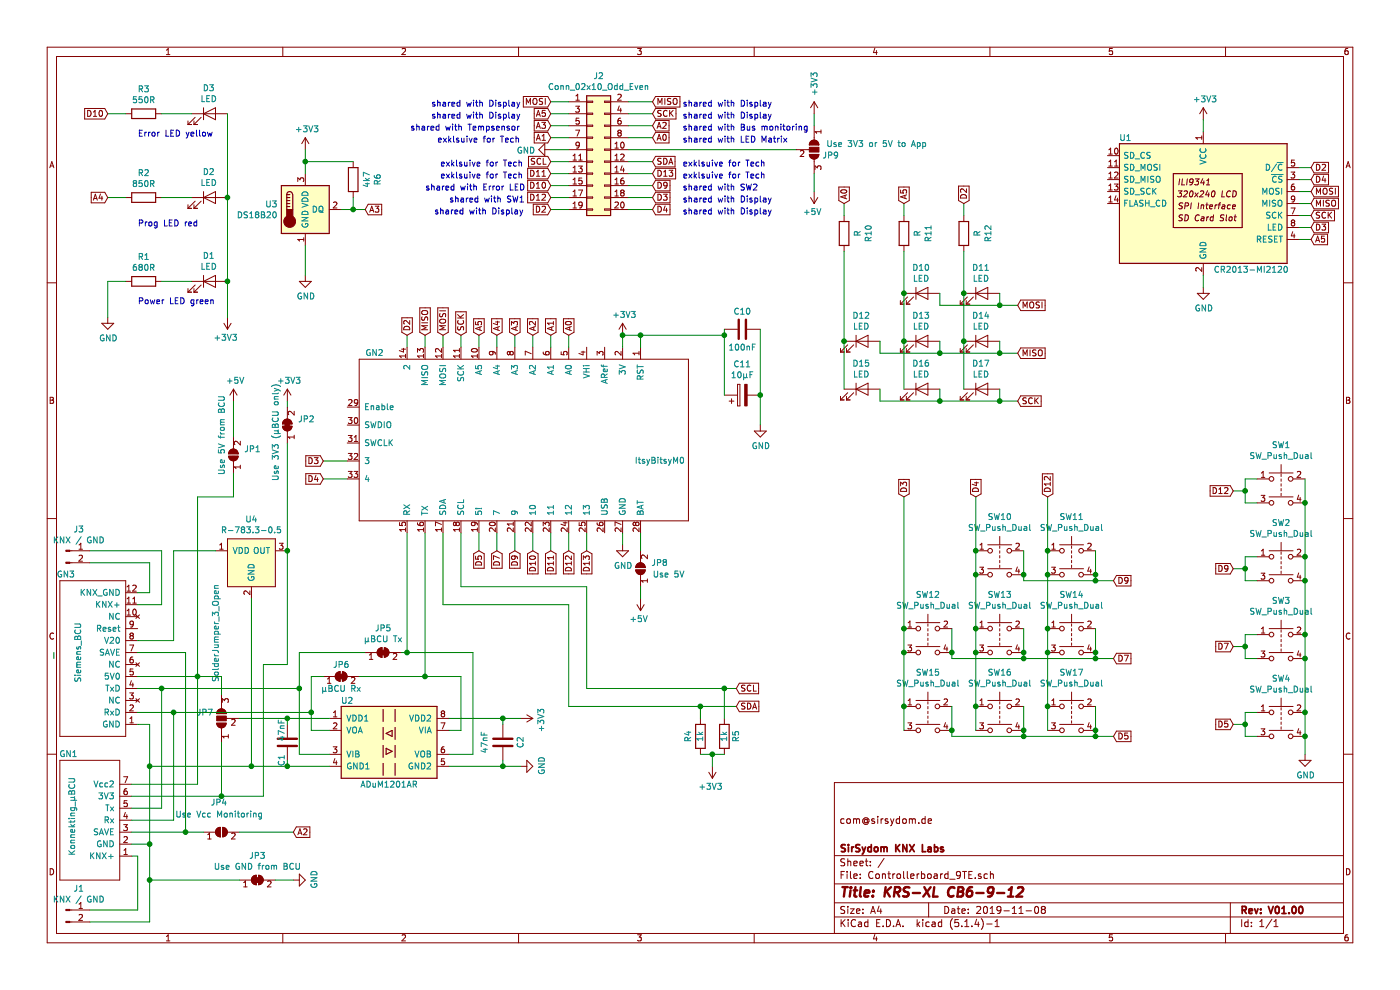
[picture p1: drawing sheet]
EESchema Schematic File Version 4
LIBS:Controllerboard_9TE-cache
EELAYER 30 0
EELAYER END
$Descr A4 11693 8268
encoding utf-8
Sheet 1 1
Title "KRS-XL CB6-9-12"
Date "2019-11-08"
Rev "V01.00"
Comp "SirSydom KNX Labs"
Comment1 ""
Comment2 "com@sirsydom.de"
Comment3 ""
Comment4 ""
$EndDescr
$Comp
L sirsydom:ItsyBitsyM0 GN2
U 1 1
P 4400 3700
F 0 "GN2" H 5750 2950 50  0000 R CNN
F 1 "ItsyBitsyM0" H 3500 3850 50  0000 R CNN
F 2 "sirsydom:ItsyBitsyM0" H 4300 3250 50  0001 C CNN
F 3 "" H 4300 3250 50  0001 C CNN
	1    4400 3700
	-1   0    0    1   
$EndComp
$Comp
L Connector:Conn_01x02_Male J1
U 1 1
P 550 7600
F 0 "J1" H 658 7781 50  0000 C CNN
F 1 "KNX / GND" H 658 7690 50  0000 C CNN
F 2 "Connector_PinHeader_2.54mm:PinHeader_1x02_P2.54mm_Vertical" H 550 7600 50  0001 C CNN
F 3 "~" H 550 7600 50  0001 C CNN
	1    550  7600
	1    0    0    -1  
$EndComp
$Comp
L power:+3V3 #PWR02
U 1 1
P 2400 3350
F 0 "#PWR02" H 2400 3200 50  0001 C CNN
F 1 "+3V3" H 2415 3523 50  0000 C CNN
F 2 "" H 2400 3350 50  0001 C CNN
F 3 "" H 2400 3350 50  0001 C CNN
	1    2400 3350
	1    0    0    -1  
$EndComp
$Comp
L power:+3V3 #PWR08
U 1 1
P 5200 2800
F 0 "#PWR08" H 5200 2650 50  0001 C CNN
F 1 "+3V3" H 5215 2973 50  0000 C CNN
F 2 "" H 5200 2800 50  0001 C CNN
F 3 "" H 5200 2800 50  0001 C CNN
	1    5200 2800
	1    0    0    -1  
$EndComp
$Comp
L power:GND #PWR09
U 1 1
P 5200 4550
F 0 "#PWR09" H 5200 4300 50  0001 C CNN
F 1 "GND" H 5205 4377 50  0000 C CNN
F 2 "" H 5200 4550 50  0001 C CNN
F 3 "" H 5200 4550 50  0001 C CNN
	1    5200 4550
	1    0    0    -1  
$EndComp
$Comp
L power:+5V #PWR01
U 1 1
P 1950 3350
F 0 "#PWR01" H 1950 3200 50  0001 C CNN
F 1 "+5V" H 1965 3523 50  0000 C CNN
F 2 "" H 1950 3350 50  0001 C CNN
F 3 "" H 1950 3350 50  0001 C CNN
	1    1950 3350
	1    0    0    -1  
$EndComp
$Comp
L power:+5V #PWR010
U 1 1
P 5350 5000
F 0 "#PWR010" H 5350 4850 50  0001 C CNN
F 1 "+5V" H 5365 5173 50  0000 C CNN
F 2 "" H 5350 5000 50  0001 C CNN
F 3 "" H 5350 5000 50  0001 C CNN
	1    5350 5000
	-1   0    0    1   
$EndComp
$Comp
L Isolator:ADuM1201AR U2
U 1 1
P 3250 6200
F 0 "U2" H 2900 6550 50  0000 C CNN
F 1 "ADuM1201AR" H 3250 5850 50  0000 C CNN
F 2 "Package_SO:SOIC-8_3.9x4.9mm_P1.27mm" H 3250 5800 50  0001 C CIN
F 3 "https://www.analog.com/media/en/technical-documentation/data-sheets/ADuM1200_1201.pdf" H 3250 6100 50  0001 C CNN
	1    3250 6200
	1    0    0    -1  
$EndComp
$Comp
L power:+3V3 #PWR06
U 1 1
P 4350 6000
F 0 "#PWR06" H 4350 5850 50  0001 C CNN
F 1 "+3V3" H 4365 6173 50  0000 C CNN
F 2 "" H 4350 6000 50  0001 C CNN
F 3 "" H 4350 6000 50  0001 C CNN
	1    4350 6000
	0    1    1    0   
$EndComp
$Comp
L Jumper:SolderJumper_2_Bridged JP5
U 1 1
P 3200 5450
F 0 "JP5" H 3200 5655 50  0000 C CNN
F 1 "µBCU Tx" H 3200 5564 50  0000 C CNN
F 2 "sirsydom:3mm_solderjumper" H 3200 5450 50  0001 C CNN
F 3 "~" H 3200 5450 50  0001 C CNN
	1    3200 5450
	1    0    0    -1  
$EndComp
$Comp
L Jumper:SolderJumper_2_Bridged JP6
U 1 1
P 2850 5650
F 0 "JP6" H 2850 5750 50  0000 C CNN
F 1 "µBCU Rx" H 2850 5550 50  0000 C CNN
F 2 "sirsydom:3mm_solderjumper" H 2850 5650 50  0001 C CNN
F 3 "~" H 2850 5650 50  0001 C CNN
	1    2850 5650
	1    0    0    -1  
$EndComp
$Comp
L Jumper:SolderJumper_2_Bridged JP3
U 1 1
P 2150 7350
F 0 "JP3" H 2150 7555 50  0000 C CNN
F 1 "Use GND from BCU" H 2150 7464 50  0000 C CNN
F 2 "sirsydom:3mm_solderjumper" H 2150 7350 50  0001 C CNN
F 3 "~" H 2150 7350 50  0001 C CNN
	1    2150 7350
	1    0    0    -1  
$EndComp
$Comp
L power:GND #PWR05
U 1 1
P 2450 7350
F 0 "#PWR05" H 2450 7100 50  0001 C CNN
F 1 "GND" H 2455 7177 50  0000 C CNN
F 2 "" H 2450 7350 50  0001 C CNN
F 3 "" H 2450 7350 50  0001 C CNN
	1    2450 7350
	0    -1   -1   0   
$EndComp
Wire Wire Line
	2300 7350 2450 7350
$Comp
L Jumper:SolderJumper_2_Bridged JP2
U 1 1
P 2400 3550
F 0 "JP2" V 2446 3462 50  0000 R CNN
F 1 "Use 3V3 (µBCU only)" H 2750 3650 50  0000 R CNN
F 2 "sirsydom:3mm_solderjumper" H 2400 3550 50  0001 C CNN
F 3 "~" H 2400 3550 50  0001 C CNN
	1    2400 3550
	0    -1   -1   0   
$EndComp
$Comp
L Jumper:SolderJumper_2_Open JP1
U 1 1
P 1950 3800
F 0 "JP1" V 1996 3712 50  0000 R CNN
F 1 "Use 5V from BCU" H 2450 3900 50  0000 R CNN
F 2 "sirsydom:3mm_solderjumper" H 1950 3800 50  0001 C CNN
F 3 "~" H 1950 3800 50  0001 C CNN
	1    1950 3800
	0    -1   -1   0   
$EndComp
$Comp
L Driver_Display:CR2013-MI2120 U1
U 1 1
P 10050 1700
F 0 "U1" H 9400 2250 50  0000 C CNN
F 1 "CR2013-MI2120" H 10450 1150 50  0000 C CNN
F 2 "sirsydom:CR2013-MI2120_wo_holes" H 10050 1000 50  0001 C CNN
F 3 "http://pan.baidu.com/s/11Y990" H 9400 2200 50  0001 C CNN
	1    10050 1700
	1    0    0    -1  
$EndComp
$Comp
L power:GND #PWR04
U 1 1
P 10050 2400
F 0 "#PWR04" H 10050 2150 50  0001 C CNN
F 1 "GND" H 10055 2227 50  0000 C CNN
F 2 "" H 10050 2400 50  0001 C CNN
F 3 "" H 10050 2400 50  0001 C CNN
	1    10050 2400
	1    0    0    -1  
$EndComp
Wire Wire Line
	10050 1000 10050 1100
Wire Wire Line
	10050 2300 10050 2400
$Comp
L Switch:SW_Push_Dual SW1
U 1 1
P 10700 4000
F 0 "SW1" H 10700 4285 50  0000 C CNN
F 1 "SW_Push_Dual" H 10700 4194 50  0000 C CNN
F 2 "digikey-footprints:Switch_Tactile_SMD_6x6mm" H 10700 4200 50  0001 C CNN
F 3 "~" H 10700 4200 50  0001 C CNN
	1    10700 4000
	1    0    0    -1  
$EndComp
Text GLabel 6150 5750 2    50   Input ~ 0
SCL
Text GLabel 4750 2800 1    50   Input ~ 0
A0
Text GLabel 4600 2800 1    50   Input ~ 0
A1
Wire Wire Line
	4750 2800 4750 2900
Wire Wire Line
	4600 2800 4600 2900
Wire Wire Line
	5200 2800 5200 2900
Wire Wire Line
	5200 4450 5200 4550
Text GLabel 3550 2800 1    50   Input ~ 0
MISO
Text GLabel 3700 2800 1    50   Input ~ 0
MOSI
Text GLabel 3850 2800 1    50   Input ~ 0
SCK
Wire Wire Line
	3550 2800 3550 2900
Wire Wire Line
	3700 2800 3700 2900
Wire Wire Line
	3850 2800 3850 2900
Text GLabel 10950 1700 2    50   Input ~ 0
MISO
Text GLabel 10950 1600 2    50   Input ~ 0
MOSI
Text GLabel 10950 1800 2    50   Input ~ 0
SCK
Wire Wire Line
	10850 1600 10950 1600
Wire Wire Line
	10850 1700 10950 1700
Wire Wire Line
	10850 1800 10950 1800
$Comp
L sirsydom:Konnekting_µBCU GN1
U 1 1
P 750 6850
F 0 "GN1" H 650 6300 50  0000 R CNN
F 1 "Konnekting_µBCU" V 600 7150 50  0000 R CNN
F 2 "sirsydom:Konnekting_BCU" H 650 6400 50  0001 C CNN
F 3 "" H 650 6400 50  0001 C CNN
	1    750  6850
	1    0    0    1   
$EndComp
$Comp
L Device:LED D3
U 1 1
P 1750 950
F 0 "D3" H 1743 1166 50  0000 C CNN
F 1 "LED" H 1743 1075 50  0000 C CNN
F 2 "LED_THT:LED_D3.0mm_Clear" H 1750 950 50  0001 C CNN
F 3 "~" H 1750 950 50  0001 C CNN
	1    1750 950 
	1    0    0    -1  
$EndComp
Wire Wire Line
	10900 4000 10900 4200
$Comp
L power:GND #PWR0101
U 1 1
P 10900 6300
F 0 "#PWR0101" H 10900 6050 50  0001 C CNN
F 1 "GND" H 10905 6127 50  0000 C CNN
F 2 "" H 10900 6300 50  0001 C CNN
F 3 "" H 10900 6300 50  0001 C CNN
	1    10900 6300
	1    0    0    -1  
$EndComp
Connection ~ 10900 4200
$Comp
L Switch:SW_Push_Dual SW2
U 1 1
P 10700 4650
F 0 "SW2" H 10700 4935 50  0000 C CNN
F 1 "SW_Push_Dual" H 10700 4844 50  0000 C CNN
F 2 "digikey-footprints:Switch_Tactile_SMD_6x6mm" H 10700 4850 50  0001 C CNN
F 3 "~" H 10700 4850 50  0001 C CNN
	1    10700 4650
	1    0    0    -1  
$EndComp
$Comp
L Switch:SW_Push_Dual SW3
U 1 1
P 10700 5300
F 0 "SW3" H 10700 5585 50  0000 C CNN
F 1 "SW_Push_Dual" H 10700 5494 50  0000 C CNN
F 2 "digikey-footprints:Switch_Tactile_SMD_6x6mm" H 10700 5500 50  0001 C CNN
F 3 "~" H 10700 5500 50  0001 C CNN
	1    10700 5300
	1    0    0    -1  
$EndComp
$Comp
L Switch:SW_Push_Dual SW4
U 1 1
P 10700 5950
F 0 "SW4" H 10700 6235 50  0000 C CNN
F 1 "SW_Push_Dual" H 10700 6144 50  0000 C CNN
F 2 "digikey-footprints:Switch_Tactile_SMD_6x6mm" H 10700 6150 50  0001 C CNN
F 3 "~" H 10700 6150 50  0001 C CNN
	1    10700 5950
	1    0    0    -1  
$EndComp
Wire Wire Line
	10900 4200 10900 4650
Connection ~ 10900 4650
Wire Wire Line
	10900 4650 10900 4850
Connection ~ 10900 4850
Wire Wire Line
	10900 4850 10900 5300
Connection ~ 10900 5300
Wire Wire Line
	10900 5300 10900 5500
Connection ~ 10900 5500
Wire Wire Line
	10900 5500 10900 5950
Connection ~ 10900 5950
Wire Wire Line
	10900 5950 10900 6150
Connection ~ 10900 6150
Wire Wire Line
	10900 6150 10900 6300
Wire Wire Line
	10500 4000 10400 4000
Wire Wire Line
	10400 4000 10400 4100
Wire Wire Line
	10400 4200 10500 4200
Wire Wire Line
	10500 4650 10400 4650
Wire Wire Line
	10400 4650 10400 4750
Wire Wire Line
	10400 4850 10500 4850
Wire Wire Line
	10500 5300 10400 5300
Wire Wire Line
	10400 5300 10400 5400
Wire Wire Line
	10400 5500 10500 5500
Wire Wire Line
	10500 5950 10400 5950
Wire Wire Line
	10400 5950 10400 6050
Wire Wire Line
	10400 6150 10500 6150
Wire Wire Line
	10300 4100 10400 4100
Connection ~ 10400 4100
Wire Wire Line
	10400 4100 10400 4200
Wire Wire Line
	10300 4750 10400 4750
Connection ~ 10400 4750
Wire Wire Line
	10400 4750 10400 4850
Wire Wire Line
	10300 5400 10400 5400
Connection ~ 10400 5400
Wire Wire Line
	10400 5400 10400 5500
Wire Wire Line
	10300 6050 10400 6050
Connection ~ 10400 6050
Wire Wire Line
	10400 6050 10400 6150
$Comp
L Device:LED D2
U 1 1
P 1750 1650
F 0 "D2" H 1743 1866 50  0000 C CNN
F 1 "LED" H 1743 1775 50  0000 C CNN
F 2 "LED_THT:LED_D3.0mm_Clear" H 1750 1650 50  0001 C CNN
F 3 "~" H 1750 1650 50  0001 C CNN
	1    1750 1650
	1    0    0    -1  
$EndComp
$Comp
L Device:LED D1
U 1 1
P 1750 2350
F 0 "D1" H 1743 2566 50  0000 C CNN
F 1 "LED" H 1743 2475 50  0000 C CNN
F 2 "LED_THT:LED_D3.0mm_Clear" H 1750 2350 50  0001 C CNN
F 3 "~" H 1750 2350 50  0001 C CNN
	1    1750 2350
	1    0    0    -1  
$EndComp
$Comp
L power:+3V3 #PWR0102
U 1 1
P 1900 2650
F 0 "#PWR0102" H 1900 2500 50  0001 C CNN
F 1 "+3V3" H 1915 2823 50  0000 C CNN
F 2 "" H 1900 2650 50  0001 C CNN
F 3 "" H 1900 2650 50  0001 C CNN
	1    1900 2650
	-1   0    0    1   
$EndComp
Connection ~ 1900 2350
Wire Wire Line
	1900 2350 1900 2650
$Comp
L Device:R R3
U 1 1
P 1200 950
F 0 "R3" V 993 950 50  0000 C CNN
F 1 "550R" V 1084 950 50  0000 C CNN
F 2 "Resistor_SMD:R_1206_3216Metric_Pad1.42x1.75mm_HandSolder" V 1130 950 50  0001 C CNN
F 3 "~" H 1200 950 50  0001 C CNN
	1    1200 950 
	0    1    1    0   
$EndComp
$Comp
L Device:R R2
U 1 1
P 1200 1650
F 0 "R2" V 993 1650 50  0000 C CNN
F 1 "850R" V 1084 1650 50  0000 C CNN
F 2 "Resistor_SMD:R_1206_3216Metric_Pad1.42x1.75mm_HandSolder" V 1130 1650 50  0001 C CNN
F 3 "~" H 1200 1650 50  0001 C CNN
	1    1200 1650
	0    1    1    0   
$EndComp
$Comp
L Device:R R1
U 1 1
P 1200 2350
F 0 "R1" V 993 2350 50  0000 C CNN
F 1 "680R" V 1084 2350 50  0000 C CNN
F 2 "Resistor_SMD:R_1206_3216Metric_Pad1.42x1.75mm_HandSolder" V 1130 2350 50  0001 C CNN
F 3 "~" H 1200 2350 50  0001 C CNN
	1    1200 2350
	0    1    1    0   
$EndComp
Wire Wire Line
	1350 950  1600 950 
Wire Wire Line
	1600 1650 1350 1650
Wire Wire Line
	1350 2350 1600 2350
$Comp
L power:GND #PWR0103
U 1 1
P 900 2650
F 0 "#PWR0103" H 900 2400 50  0001 C CNN
F 1 "GND" H 905 2477 50  0000 C CNN
F 2 "" H 900 2650 50  0001 C CNN
F 3 "" H 900 2650 50  0001 C CNN
	1    900  2650
	1    0    0    -1  
$EndComp
Wire Wire Line
	900  2650 900  2350
Wire Wire Line
	900  2350 1050 2350
Text Notes 1150 2550 0    50   ~ 0
Power LED green
Wire Wire Line
	1900 950  1900 1650
Connection ~ 1900 1650
Wire Wire Line
	1900 1650 1900 2350
Text Notes 1150 1900 0    50   ~ 0
Prog LED red
Text Notes 1150 1150 0    50   ~ 0
Error LED yellow
Text GLabel 2700 3850 0    50   Input ~ 0
D3
Text GLabel 2700 4000 0    50   Input ~ 0
D4
Wire Wire Line
	2700 4000 2900 4000
Wire Wire Line
	2900 3850 2700 3850
Text GLabel 3400 2800 1    50   Input ~ 0
D2
Text GLabel 4000 2800 1    50   Input ~ 0
A5
Text GLabel 4150 2800 1    50   Input ~ 0
A4
Text GLabel 4300 2800 1    50   Input ~ 0
A3
Text GLabel 4450 2800 1    50   Input ~ 0
A2
Text GLabel 4000 4600 3    50   Input ~ 0
D5
Text GLabel 4150 4600 3    50   Input ~ 0
D7
Text GLabel 4300 4600 3    50   Input ~ 0
D9
Text GLabel 4450 4600 3    50   Input ~ 0
D10
Text GLabel 4600 4600 3    50   Input ~ 0
D11
Text GLabel 4750 4600 3    50   Input ~ 0
D12
Text GLabel 4900 4600 3    50   Input ~ 0
D13
Wire Wire Line
	4000 4600 4000 4450
Wire Wire Line
	4150 4450 4150 4600
Wire Wire Line
	4300 4450 4300 4600
Wire Wire Line
	4450 4450 4450 4600
Wire Wire Line
	4600 4450 4600 4600
Wire Wire Line
	4750 4450 4750 4600
Wire Wire Line
	4900 4450 4900 4600
Wire Wire Line
	3400 2800 3400 2900
Wire Wire Line
	4000 2800 4000 2900
Wire Wire Line
	4150 2900 4150 2800
Wire Wire Line
	4300 2800 4300 2900
Wire Wire Line
	4450 2900 4450 2800
Wire Wire Line
	3750 6100 3850 6100
Text GLabel 900  950  0    50   Input ~ 0
D10
Text GLabel 10300 4100 0    50   Input ~ 0
D12
Text GLabel 10950 1900 2    50   Input ~ 0
D3
Text GLabel 10950 1500 2    50   Input ~ 0
D4
Text GLabel 10300 6050 0    50   Input ~ 0
D5
Text GLabel 10300 4750 0    50   Input ~ 0
D9
Text GLabel 2450 6950 2    50   Input ~ 0
A2
Text GLabel 900  1650 0    50   Input ~ 0
A4
Text GLabel 10950 2000 2    50   Input ~ 0
A5
Text GLabel 10950 1400 2    50   Input ~ 0
D2
Wire Wire Line
	900  950  1050 950 
Wire Wire Line
	900  1650 1050 1650
$Comp
L power:GND #PWR0104
U 1 1
P 2550 2300
F 0 "#PWR0104" H 2550 2050 50  0001 C CNN
F 1 "GND" H 2555 2127 50  0000 C CNN
F 2 "" H 2550 2300 50  0001 C CNN
F 3 "" H 2550 2300 50  0001 C CNN
	1    2550 2300
	1    0    0    -1  
$EndComp
$Comp
L power:+3V3 #PWR0105
U 1 1
P 2550 1250
F 0 "#PWR0105" H 2550 1100 50  0001 C CNN
F 1 "+3V3" H 2565 1423 50  0000 C CNN
F 2 "" H 2550 1250 50  0001 C CNN
F 3 "" H 2550 1250 50  0001 C CNN
	1    2550 1250
	1    0    0    -1  
$EndComp
Wire Wire Line
	10850 1400 10950 1400
Wire Wire Line
	10950 1500 10850 1500
Wire Wire Line
	10850 1900 10950 1900
Wire Wire Line
	10950 2000 10850 2000
$Comp
L Switch:SW_Push_Dual SW15
U 1 1
P 7750 5900
F 0 "SW15" H 7750 6185 50  0000 C CNN
F 1 "SW_Push_Dual" H 7750 6094 50  0000 C CNN
F 2 "digikey-footprints:Switch_Tactile_SMD_6x6mm" H 7750 6100 50  0001 C CNN
F 3 "~" H 7750 6100 50  0001 C CNN
	1    7750 5900
	1    0    0    -1  
$EndComp
$Comp
L Switch:SW_Push_Dual SW16
U 1 1
P 8350 5900
F 0 "SW16" H 8350 6185 50  0000 C CNN
F 1 "SW_Push_Dual" H 8350 6094 50  0000 C CNN
F 2 "digikey-footprints:Switch_Tactile_SMD_6x6mm" H 8350 6100 50  0001 C CNN
F 3 "~" H 8350 6100 50  0001 C CNN
	1    8350 5900
	1    0    0    -1  
$EndComp
$Comp
L Device:LED D15
U 1 1
P 7200 3250
F 0 "D15" H 7193 3466 50  0000 C CNN
F 1 "LED" H 7193 3375 50  0000 C CNN
F 2 "LED_THT:LED_D3.0mm_Clear" H 7200 3250 50  0001 C CNN
F 3 "~" H 7200 3250 50  0001 C CNN
	1    7200 3250
	1    0    0    -1  
$EndComp
$Comp
L Device:LED D17
U 1 1
P 8200 3250
F 0 "D17" H 8193 3466 50  0000 C CNN
F 1 "LED" H 8193 3375 50  0000 C CNN
F 2 "LED_THT:LED_D3.0mm_Clear" H 8200 3250 50  0001 C CNN
F 3 "~" H 8200 3250 50  0001 C CNN
	1    8200 3250
	1    0    0    -1  
$EndComp
$Comp
L Jumper:SolderJumper_2_Open JP4
U 1 1
P 1850 6950
F 0 "JP4" H 1900 7200 50  0000 R CNN
F 1 "Use Vcc Monitoring" H 2200 7100 50  0000 R CNN
F 2 "sirsydom:3mm_solderjumper" H 1850 6950 50  0001 C CNN
F 3 "~" H 1850 6950 50  0001 C CNN
	1    1850 6950
	1    0    0    -1  
$EndComp
$Comp
L Device:C C1
U 1 1
P 2400 6200
F 0 "C1" V 2350 6050 50  0000 C CNN
F 1 "47nF" V 2350 6300 50  0000 C CNN
F 2 "Capacitor_SMD:C_1206_3216Metric_Pad1.42x1.75mm_HandSolder" H 2438 6050 50  0001 C CNN
F 3 "~" H 2400 6200 50  0001 C CNN
	1    2400 6200
	1    0    0    -1  
$EndComp
$Comp
L Switch:SW_Push_Dual SW17
U 1 1
P 8950 5900
F 0 "SW17" H 8950 6185 50  0000 C CNN
F 1 "SW_Push_Dual" H 8950 6094 50  0000 C CNN
F 2 "digikey-footprints:Switch_Tactile_SMD_6x6mm" H 8950 6100 50  0001 C CNN
F 3 "~" H 8950 6100 50  0001 C CNN
	1    8950 5900
	1    0    0    -1  
$EndComp
$Comp
L Switch:SW_Push_Dual SW14
U 1 1
P 8950 5250
F 0 "SW14" H 8950 5535 50  0000 C CNN
F 1 "SW_Push_Dual" H 8950 5444 50  0000 C CNN
F 2 "digikey-footprints:Switch_Tactile_SMD_6x6mm" H 8950 5450 50  0001 C CNN
F 3 "~" H 8950 5450 50  0001 C CNN
	1    8950 5250
	1    0    0    -1  
$EndComp
$Comp
L Switch:SW_Push_Dual SW13
U 1 1
P 8350 5250
F 0 "SW13" H 8350 5535 50  0000 C CNN
F 1 "SW_Push_Dual" H 8350 5444 50  0000 C CNN
F 2 "digikey-footprints:Switch_Tactile_SMD_6x6mm" H 8350 5450 50  0001 C CNN
F 3 "~" H 8350 5450 50  0001 C CNN
	1    8350 5250
	1    0    0    -1  
$EndComp
$Comp
L Switch:SW_Push_Dual SW12
U 1 1
P 7750 5250
F 0 "SW12" H 7750 5535 50  0000 C CNN
F 1 "SW_Push_Dual" H 7750 5444 50  0000 C CNN
F 2 "digikey-footprints:Switch_Tactile_SMD_6x6mm" H 7750 5450 50  0001 C CNN
F 3 "~" H 7750 5450 50  0001 C CNN
	1    7750 5250
	1    0    0    -1  
$EndComp
$Comp
L Switch:SW_Push_Dual SW10
U 1 1
P 8350 4600
F 0 "SW10" H 8350 4885 50  0000 C CNN
F 1 "SW_Push_Dual" H 8350 4794 50  0000 C CNN
F 2 "digikey-footprints:Switch_Tactile_SMD_6x6mm" H 8350 4800 50  0001 C CNN
F 3 "~" H 8350 4800 50  0001 C CNN
	1    8350 4600
	1    0    0    -1  
$EndComp
$Comp
L Switch:SW_Push_Dual SW11
U 1 1
P 8950 4600
F 0 "SW11" H 8950 4885 50  0000 C CNN
F 1 "SW_Push_Dual" H 8950 4794 50  0000 C CNN
F 2 "digikey-footprints:Switch_Tactile_SMD_6x6mm" H 8950 4800 50  0001 C CNN
F 3 "~" H 8950 4800 50  0001 C CNN
	1    8950 4600
	1    0    0    -1  
$EndComp
Wire Wire Line
	7550 4150 7550 5250
Connection ~ 7550 5250
Wire Wire Line
	7550 5250 7550 5450
Connection ~ 7550 5450
Wire Wire Line
	7550 5450 7550 5900
Connection ~ 7550 5900
Wire Wire Line
	7550 5900 7550 6100
Wire Wire Line
	8150 4600 8150 4800
Connection ~ 8150 4800
Wire Wire Line
	8150 4800 8150 5250
Connection ~ 8150 5250
Wire Wire Line
	8150 5250 8150 5450
Connection ~ 8150 5450
Wire Wire Line
	8150 5450 8150 5900
Connection ~ 8150 5900
Wire Wire Line
	8150 5900 8150 6100
Wire Wire Line
	8750 4150 8750 4600
Connection ~ 8750 4600
Wire Wire Line
	8750 4600 8750 4800
Connection ~ 8750 4800
Wire Wire Line
	8750 4800 8750 5250
Connection ~ 8750 5250
Wire Wire Line
	8750 5250 8750 5450
Connection ~ 8750 5450
Wire Wire Line
	8750 5450 8750 5900
Connection ~ 8750 5900
Wire Wire Line
	8750 5900 8750 6100
Wire Wire Line
	8550 4600 8550 4800
Connection ~ 8550 4800
Wire Wire Line
	8550 4800 8550 4850
Wire Wire Line
	8550 4850 9150 4850
Wire Wire Line
	9150 4850 9150 4800
Connection ~ 9150 4800
Wire Wire Line
	9150 4800 9150 4600
Wire Wire Line
	9300 4850 9150 4850
Connection ~ 9150 4850
Wire Wire Line
	9300 5500 9150 5500
Wire Wire Line
	7950 5500 7950 5450
Connection ~ 7950 5450
Wire Wire Line
	7950 5450 7950 5250
Wire Wire Line
	8550 5250 8550 5450
Connection ~ 8550 5500
Wire Wire Line
	8550 5500 7950 5500
Connection ~ 8550 5450
Wire Wire Line
	8550 5450 8550 5500
Wire Wire Line
	9150 5250 9150 5450
Connection ~ 9150 5500
Wire Wire Line
	9150 5500 8550 5500
Connection ~ 9150 5450
Wire Wire Line
	9150 5450 9150 5500
Wire Wire Line
	7950 5900 7950 6100
Wire Wire Line
	7950 6150 8550 6150
Connection ~ 7950 6100
Wire Wire Line
	7950 6100 7950 6150
Wire Wire Line
	8550 5900 8550 6100
Connection ~ 8550 6150
Wire Wire Line
	8550 6150 9150 6150
Connection ~ 8550 6100
Wire Wire Line
	8550 6100 8550 6150
Wire Wire Line
	9150 5900 9150 6100
Wire Wire Line
	9300 6150 9150 6150
Connection ~ 9150 6150
Text GLabel 9300 6150 2    50   Input ~ 0
D5
Text GLabel 10300 5400 0    50   Input ~ 0
D7
Text GLabel 9300 5500 2    50   Input ~ 0
D7
Text GLabel 9300 4850 2    50   Input ~ 0
D9
Text GLabel 8750 4150 1    50   Input ~ 0
D12
$Comp
L Device:R R11
U 1 1
P 7550 1950
F 0 "R11" V 7343 1950 50  0000 C CNN
F 1 "R" V 7434 1950 50  0000 C CNN
F 2 "Resistor_SMD:R_1206_3216Metric_Pad1.42x1.75mm_HandSolder" V 7480 1950 50  0001 C CNN
F 3 "~" H 7550 1950 50  0001 C CNN
	1    7550 1950
	-1   0    0    1   
$EndComp
$Comp
L Device:LED D16
U 1 1
P 7700 3250
F 0 "D16" H 7693 3466 50  0000 C CNN
F 1 "LED" H 7693 3375 50  0000 C CNN
F 2 "LED_THT:LED_D3.0mm_Clear" H 7700 3250 50  0001 C CNN
F 3 "~" H 7700 3250 50  0001 C CNN
	1    7700 3250
	1    0    0    -1  
$EndComp
$Comp
L Device:LED D14
U 1 1
P 8200 2850
F 0 "D14" H 8193 3066 50  0000 C CNN
F 1 "LED" H 8193 2975 50  0000 C CNN
F 2 "LED_THT:LED_D3.0mm_Clear" H 8200 2850 50  0001 C CNN
F 3 "~" H 8200 2850 50  0001 C CNN
	1    8200 2850
	1    0    0    -1  
$EndComp
$Comp
L Device:LED D13
U 1 1
P 7700 2850
F 0 "D13" H 7693 3066 50  0000 C CNN
F 1 "LED" H 7693 2975 50  0000 C CNN
F 2 "LED_THT:LED_D3.0mm_Clear" H 7700 2850 50  0001 C CNN
F 3 "~" H 7700 2850 50  0001 C CNN
	1    7700 2850
	1    0    0    -1  
$EndComp
$Comp
L Device:LED D12
U 1 1
P 7200 2850
F 0 "D12" H 7193 3066 50  0000 C CNN
F 1 "LED" H 7193 2975 50  0000 C CNN
F 2 "LED_THT:LED_D3.0mm_Clear" H 7200 2850 50  0001 C CNN
F 3 "~" H 7200 2850 50  0001 C CNN
	1    7200 2850
	1    0    0    -1  
$EndComp
$Comp
L Device:LED D10
U 1 1
P 7700 2450
F 0 "D10" H 7693 2666 50  0000 C CNN
F 1 "LED" H 7693 2575 50  0000 C CNN
F 2 "LED_THT:LED_D3.0mm_Clear" H 7700 2450 50  0001 C CNN
F 3 "~" H 7700 2450 50  0001 C CNN
	1    7700 2450
	1    0    0    -1  
$EndComp
$Comp
L Device:LED D11
U 1 1
P 8200 2450
F 0 "D11" H 8193 2666 50  0000 C CNN
F 1 "LED" H 8193 2575 50  0000 C CNN
F 2 "LED_THT:LED_D3.0mm_Clear" H 8200 2450 50  0001 C CNN
F 3 "~" H 8200 2450 50  0001 C CNN
	1    8200 2450
	1    0    0    -1  
$EndComp
Text GLabel 8150 4150 1    50   Input ~ 0
D4
Text GLabel 7550 4150 1    50   Input ~ 0
D3
Wire Wire Line
	8150 4150 8150 4600
Connection ~ 8150 4600
Text GLabel 8500 3350 2    50   Input ~ 0
SCK
Text GLabel 8500 2950 2    50   Input ~ 0
MISO
Text GLabel 8500 2550 2    50   Input ~ 0
MOSI
Text GLabel 8050 1700 1    50   Input ~ 0
D2
Text GLabel 7550 1700 1    50   Input ~ 0
A5
$Comp
L Device:R R12
U 1 1
P 8050 1950
F 0 "R12" V 7843 1950 50  0000 C CNN
F 1 "R" V 7934 1950 50  0000 C CNN
F 2 "Resistor_SMD:R_1206_3216Metric_Pad1.42x1.75mm_HandSolder" V 7980 1950 50  0001 C CNN
F 3 "~" H 8050 1950 50  0001 C CNN
	1    8050 1950
	-1   0    0    1   
$EndComp
$Comp
L Device:R R10
U 1 1
P 7050 1950
F 0 "R10" V 6843 1950 50  0000 C CNN
F 1 "R" V 6934 1950 50  0000 C CNN
F 2 "Resistor_SMD:R_1206_3216Metric_Pad1.42x1.75mm_HandSolder" V 6980 1950 50  0001 C CNN
F 3 "~" H 7050 1950 50  0001 C CNN
	1    7050 1950
	-1   0    0    1   
$EndComp
Wire Wire Line
	8050 3250 8050 2850
Connection ~ 8050 2450
Wire Wire Line
	8050 2450 8050 2100
Connection ~ 8050 2850
Wire Wire Line
	8050 2850 8050 2450
Wire Wire Line
	8050 1800 8050 1700
Wire Wire Line
	7550 1700 7550 1800
Wire Wire Line
	7550 2100 7550 2450
Connection ~ 7550 2450
Wire Wire Line
	7550 2450 7550 2850
Connection ~ 7550 2850
Wire Wire Line
	7550 2850 7550 3250
Wire Wire Line
	7050 2100 7050 2850
Connection ~ 7050 2850
Wire Wire Line
	7050 2850 7050 3250
Wire Wire Line
	7850 2550 7850 2450
Wire Wire Line
	8350 2550 8350 2450
Wire Wire Line
	7850 2550 8350 2550
Connection ~ 8350 2550
Wire Wire Line
	8350 2550 8500 2550
Wire Wire Line
	7350 2850 7350 2950
Wire Wire Line
	7350 2950 7850 2950
Wire Wire Line
	7850 2850 7850 2950
Connection ~ 7850 2950
Wire Wire Line
	7850 2950 8350 2950
Wire Wire Line
	8350 2850 8350 2950
Connection ~ 8350 2950
Wire Wire Line
	8350 2950 8500 2950
Wire Wire Line
	7350 3250 7350 3350
Wire Wire Line
	7350 3350 7850 3350
Wire Wire Line
	8350 3250 8350 3350
Connection ~ 8350 3350
Wire Wire Line
	8350 3350 8500 3350
Wire Wire Line
	7850 3250 7850 3350
Connection ~ 7850 3350
Wire Wire Line
	7850 3350 8350 3350
Text GLabel 7050 1700 1    50   Input ~ 0
A0
Wire Wire Line
	7050 1700 7050 1800
Text GLabel 6150 5900 2    50   Input ~ 0
SDA
$Comp
L Device:R R5
U 1 1
P 6050 6150
F 0 "R5" V 5950 6150 50  0000 C CNN
F 1 "1k" V 6050 6150 50  0000 C CNN
F 2 "Resistor_SMD:R_1206_3216Metric_Pad1.42x1.75mm_HandSolder" V 5980 6150 50  0001 C CNN
F 3 "~" H 6050 6150 50  0001 C CNN
	1    6050 6150
	-1   0    0    1   
$EndComp
$Comp
L Device:R R4
U 1 1
P 5850 6150
F 0 "R4" V 5950 6150 50  0000 C CNN
F 1 "1k" V 5850 6150 50  0000 C CNN
F 2 "Resistor_SMD:R_1206_3216Metric_Pad1.42x1.75mm_HandSolder" V 5780 6150 50  0001 C CNN
F 3 "~" H 5850 6150 50  0001 C CNN
	1    5850 6150
	-1   0    0    1   
$EndComp
$Comp
L power:GND #PWR0106
U 1 1
P 4350 6400
F 0 "#PWR0106" H 4350 6150 50  0001 C CNN
F 1 "GND" H 4355 6227 50  0000 C CNN
F 2 "" H 4350 6400 50  0001 C CNN
F 3 "" H 4350 6400 50  0001 C CNN
	1    4350 6400
	0    -1   -1   0   
$EndComp
Wire Wire Line
	3850 4450 3850 4900
Wire Wire Line
	3700 4450 3700 5050
Wire Wire Line
	6050 6000 6050 5750
Connection ~ 6050 5750
Wire Wire Line
	6050 5750 6150 5750
Wire Wire Line
	5850 6000 5850 5900
Connection ~ 5850 5900
Wire Wire Line
	5850 5900 6150 5900
$Comp
L power:+3V3 #PWR0107
U 1 1
P 5950 6400
F 0 "#PWR0107" H 5950 6250 50  0001 C CNN
F 1 "+3V3" H 5965 6573 50  0000 C CNN
F 2 "" H 5950 6400 50  0001 C CNN
F 3 "" H 5950 6400 50  0001 C CNN
	1    5950 6400
	-1   0    0    1   
$EndComp
Wire Wire Line
	5850 6300 5950 6300
Wire Wire Line
	5950 6300 5950 6400
Connection ~ 5950 6300
Wire Wire Line
	5950 6300 6050 6300
$Comp
L Device:C C10
U 1 1
P 6200 2750
F 0 "C10" V 6050 2750 50  0000 C CNN
F 1 "100nF" V 6350 2750 50  0000 C CNN
F 2 "Capacitor_SMD:C_1206_3216Metric_Pad1.42x1.75mm_HandSolder" H 6238 2600 50  0001 C CNN
F 3 "~" H 6200 2750 50  0001 C CNN
	1    6200 2750
	0    1    1    0   
$EndComp
$Comp
L Device:CP C11
U 1 1
P 6200 3300
F 0 "C11" V 6455 3300 50  0000 C CNN
F 1 "10µF" V 6364 3300 50  0000 C CNN
F 2 "Capacitor_SMD:CP_Elec_5x5.3" H 6238 3150 50  0001 C CNN
F 3 "~" H 6200 3300 50  0001 C CNN
	1    6200 3300
	0    -1   -1   0   
$EndComp
Wire Wire Line
	5200 2800 5350 2800
Connection ~ 5200 2800
Wire Wire Line
	6050 2750 6050 2800
Connection ~ 6050 2800
Wire Wire Line
	6050 2800 6050 3300
$Comp
L power:GND #PWR0108
U 1 1
P 6350 3550
F 0 "#PWR0108" H 6350 3300 50  0001 C CNN
F 1 "GND" H 6355 3377 50  0000 C CNN
F 2 "" H 6350 3550 50  0001 C CNN
F 3 "" H 6350 3550 50  0001 C CNN
	1    6350 3550
	1    0    0    -1  
$EndComp
Wire Wire Line
	6350 2750 6350 3300
Connection ~ 6350 3300
Text GLabel 3050 1750 2    50   Input ~ 0
A3
Wire Wire Line
	9150 6100 9150 6150
Connection ~ 9150 6100
$Comp
L sirsydom:Siemens_BCU GN3
U 1 1
P 850 5500
F 0 "GN3" H 550 4800 50  0000 C CNN
F 1 "Siemens_BCU" V 650 5450 50  0000 C CNN
F 2 "sirsydom:Siemens_UP117_12_flat" H 750 5050 50  0001 C CNN
F 3 "" H 750 5050 50  0001 C CNN
	1    850  5500
	1    0    0    1   
$EndComp
$Comp
L Connector:Conn_01x02_Male J3
U 1 1
P 550 4600
F 0 "J3" H 658 4781 50  0000 C CNN
F 1 "KNX / GND" H 658 4690 50  0000 C CNN
F 2 "Connector_PinHeader_2.54mm:PinHeader_1x02_P2.54mm_Vertical" H 550 4600 50  0001 C CNN
F 3 "~" H 550 4600 50  0001 C CNN
	1    550  4600
	1    0    0    -1  
$EndComp
Wire Wire Line
	450  5500 450  5450
$Comp
L Device:R R6
U 1 1
P 2950 1500
F 0 "R6" V 2743 1500 50  0000 C CNN
F 1 "4k7" V 2834 1500 50  0000 C CNN
F 2 "Resistor_SMD:R_1206_3216Metric_Pad1.42x1.75mm_HandSolder" V 2880 1500 50  0001 C CNN
F 3 "~" H 2950 1500 50  0001 C CNN
	1    2950 1500
	-1   0    0    1   
$EndComp
$Comp
L Sensor_Temperature:DS18B20 U3
U 1 1
P 2550 1750
F 0 "U3" H 2320 1796 50  0000 R CNN
F 1 "DS18B20" H 2320 1705 50  0000 R CNN
F 2 "Package_TO_SOT_THT:TO-92_Inline" H 1550 1500 50  0001 C CNN
F 3 "http://datasheets.maximintegrated.com/en/ds/DS18B20.pdf" H 2400 2000 50  0001 C CNN
	1    2550 1750
	1    0    0    -1  
$EndComp
Wire Wire Line
	2550 1450 2550 1350
Wire Wire Line
	2950 1350 2550 1350
Connection ~ 2550 1350
Wire Wire Line
	2550 1350 2550 1250
Wire Wire Line
	2950 1650 2950 1750
Connection ~ 2950 1750
Wire Wire Line
	2950 1750 3050 1750
Wire Wire Line
	2850 1750 2950 1750
Wire Wire Line
	2550 2300 2550 2050
$Comp
L dk_DC-DC-Converters:R-78E5_0-0_5 U4
U 1 1
P 2100 4700
F 0 "U4" H 2100 5065 50  0000 C CNN
F 1 "R-783.3-0.5" H 2100 4974 50  0000 C CNN
F 2 "sirsydom:SIP-3_P2.54mm_OR_4" H 2300 4900 60  0001 L CNN
F 3 "https://www.recom-power.com/pdf/Innoline/R-78Exx-0.5.pdf" H 2300 5000 60  0001 L CNN
F 4 "945-1648-5-ND" H 2300 5100 60  0001 L CNN "Digi-Key_PN"
F 5 "R-78E5.0-0.5" H 2300 5200 60  0001 L CNN "MPN"
F 6 "Power Supplies - Board Mount" H 2300 5300 60  0001 L CNN "Category"
F 7 "DC DC Converters" H 2300 5400 60  0001 L CNN "Family"
F 8 "https://www.recom-power.com/pdf/Innoline/R-78Exx-0.5.pdf" H 2300 5500 60  0001 L CNN "DK_Datasheet_Link"
F 9 "/product-detail/en/recom-power/R-78E5.0-0.5/945-1648-5-ND/2834904" H 2300 5600 60  0001 L CNN "DK_Detail_Page"
F 10 "DC DC CONVERTER 5V 3W" H 2300 5700 60  0001 L CNN "Description"
F 11 "Recom Power" H 2300 5800 60  0001 L CNN "Manufacturer"
F 12 "Active" H 2300 5900 60  0001 L CNN "Status"
	1    2100 4700
	1    0    0    -1  
$EndComp
Wire Wire Line
	5350 4450 5350 4600
Wire Wire Line
	3850 4900 4900 4900
Wire Wire Line
	4900 4900 4900 5750
Wire Wire Line
	4900 5750 6050 5750
Wire Wire Line
	4750 5900 4750 5050
Wire Wire Line
	4750 5050 3700 5050
Wire Wire Line
	4750 5900 5850 5900
Wire Wire Line
	2400 3350 2400 3400
Wire Wire Line
	1950 3350 1950 3650
Wire Wire Line
	2000 6950 2450 6950
Wire Wire Line
	1100 7150 1150 7150
Wire Wire Line
	1150 7150 1150 7600
Wire Wire Line
	1150 7600 750  7600
Wire Wire Line
	1100 7050 1250 7050
Wire Wire Line
	1250 7700 750  7700
Wire Wire Line
	1150 4950 1250 4950
Wire Wire Line
	1250 4950 1250 4700
Wire Wire Line
	1250 4700 750  4700
Wire Wire Line
	1350 4600 1350 5050
Wire Wire Line
	1150 5050 1350 5050
Wire Wire Line
	750  4600 1350 4600
$Comp
L Device:C C2
U 1 1
P 4200 6200
F 0 "C2" V 4050 6200 50  0000 C CNN
F 1 "47nF" V 4350 6200 50  0000 C CNN
F 2 "Capacitor_SMD:C_1206_3216Metric_Pad1.42x1.75mm_HandSolder" H 4238 6050 50  0001 C CNN
F 3 "~" H 4200 6200 50  0001 C CNN
	1    4200 6200
	-1   0    0    1   
$EndComp
Wire Wire Line
	4200 6050 4200 6000
Connection ~ 4200 6000
Wire Wire Line
	4200 6000 4350 6000
Wire Wire Line
	4200 6350 4200 6400
Connection ~ 4200 6400
Wire Wire Line
	4200 6400 4350 6400
Wire Wire Line
	3750 6000 4200 6000
Wire Wire Line
	3750 6400 4200 6400
Wire Wire Line
	3550 4450 3550 5650
Connection ~ 3550 5650
Wire Wire Line
	2750 6100 2600 6100
Wire Wire Line
	3850 6100 3850 5650
Wire Wire Line
	3550 5650 3850 5650
Wire Wire Line
	3950 6300 3950 5450
Wire Wire Line
	3750 6300 3950 6300
Wire Wire Line
	3000 5650 3550 5650
Wire Wire Line
	2700 5650 2600 5650
Wire Wire Line
	2600 5650 2600 5950
Wire Wire Line
	2500 6300 2500 5750
Wire Wire Line
	2500 6300 2750 6300
Wire Wire Line
	3050 5450 2500 5450
Wire Wire Line
	3350 5450 3400 5450
Wire Wire Line
	3400 5450 3400 4450
Connection ~ 3400 5450
Wire Wire Line
	3400 5450 3950 5450
Wire Wire Line
	1100 6950 1550 6950
Wire Wire Line
	1150 6050 1250 6050
Wire Wire Line
	1250 6050 1250 6400
Connection ~ 1250 7050
Wire Wire Line
	1150 5750 1350 5750
Connection ~ 2500 5750
Wire Wire Line
	2500 5750 2500 5450
Wire Wire Line
	1150 5950 1450 5950
Connection ~ 2600 5950
Wire Wire Line
	2600 5950 2600 6100
Wire Wire Line
	1100 6750 1350 6750
Wire Wire Line
	1350 6750 1350 5750
Connection ~ 1350 5750
Wire Wire Line
	1350 5750 2500 5750
Wire Wire Line
	1100 6850 1450 6850
Wire Wire Line
	1450 6850 1450 5950
Connection ~ 1450 5950
Wire Wire Line
	1450 5950 2600 5950
Wire Wire Line
	1150 5450 1550 5450
Wire Wire Line
	1550 5450 1550 6950
Connection ~ 1250 6400
Wire Wire Line
	1250 6400 1250 7050
Wire Wire Line
	1100 6550 1650 6550
Wire Wire Line
	1150 5350 1450 5350
Wire Wire Line
	1450 5350 1450 4600
Wire Wire Line
	2400 3700 2400 4600
Wire Wire Line
	1950 4150 1950 3950
Wire Wire Line
	1650 4150 1950 4150
Wire Wire Line
	1650 4150 1650 5650
Wire Wire Line
	1650 5650 1150 5650
Connection ~ 1650 5650
Wire Wire Line
	2100 5000 2100 6400
Connection ~ 2100 6400
Wire Wire Line
	1250 6400 2100 6400
Wire Wire Line
	1800 4600 1450 4600
Wire Wire Line
	1100 6650 1850 6650
Wire Wire Line
	1650 5650 1650 6550
$Comp
L Jumper:SolderJumper_3_Open JP7
U 1 1
P 1850 6000
F 0 "JP7" V 1896 6067 50  0000 L CNN
F 1 "SolderJumper_3_Open" H 2150 6050 50  0000 L CNN
F 2 "Jumper:SolderJumper-3_P1.3mm_Open_RoundedPad1.0x1.5mm" H 1850 6000 50  0001 C CNN
F 3 "~" H 1850 6000 50  0001 C CNN
	1    1850 6000
	0    -1   -1   0   
$EndComp
Wire Wire Line
	2000 6000 2400 6000
Wire Wire Line
	2100 6400 2400 6400
Wire Wire Line
	2400 6050 2400 6000
Connection ~ 2400 6000
Wire Wire Line
	2400 6000 2750 6000
Wire Wire Line
	2400 6350 2400 6400
Connection ~ 2400 6400
Wire Wire Line
	2400 6400 2750 6400
Wire Wire Line
	1850 6200 1850 6650
Wire Wire Line
	1850 5800 1850 5650
Wire Wire Line
	1850 5650 1650 5650
Wire Wire Line
	2400 4600 2400 5550
Wire Wire Line
	2400 5550 2200 5550
Wire Wire Line
	2200 5550 2200 6650
Wire Wire Line
	2200 6650 1850 6650
Connection ~ 2400 4600
Connection ~ 1850 6650
$Comp
L Jumper:SolderJumper_2_Open JP8
U 1 1
P 5350 4750
F 0 "JP8" V 5396 4662 50  0000 R CNN
F 1 "Use 5V" V 5300 4650 50  0000 R CNN
F 2 "Jumper:SolderJumper-2_P1.3mm_Open_RoundedPad1.0x1.5mm" H 5350 4750 50  0001 C CNN
F 3 "~" H 5350 4750 50  0001 C CNN
	1    5350 4750
	0    -1   -1   0   
$EndComp
Wire Wire Line
	5350 4900 5350 5000
$Comp
L power:+3V3 #PWR0111
U 1 1
P 10050 1000
F 0 "#PWR0111" H 10050 850 50  0001 C CNN
F 1 "+3V3" H 10065 1173 50  0000 C CNN
F 2 "" H 10050 1000 50  0001 C CNN
F 3 "" H 10050 1000 50  0001 C CNN
	1    10050 1000
	1    0    0    -1  
$EndComp
$Comp
L Jumper:SolderJumper_3_Open JP9
U 1 1
P 6800 1250
F 0 "JP9" V 6846 1317 50  0000 L CNN
F 1 "Use 3V3 or 5V to App" V 6750 1350 50  0000 L CNN
F 2 "Jumper:SolderJumper-3_P1.3mm_Open_RoundedPad1.0x1.5mm" H 6800 1250 50  0001 C CNN
F 3 "~" H 6800 1250 50  0001 C CNN
	1    6800 1250
	0    1    1    0   
$EndComp
Text Notes 3600 900  0    50   ~ 0
shared with Display
Text Notes 3600 1000 0    50   ~ 0
shared with Display
Text Notes 3625 1800 0    50   ~ 0
shared with Display
Text Notes 5700 900  0    50   ~ 0
shared with Display
Text Notes 5700 1000 0    50   ~ 0
shared with Display
Text Notes 5700 1800 0    50   ~ 0
shared with Display
Text Notes 5700 1700 0    50   ~ 0
shared with Display
Text GLabel 4600 950  0    50   Input ~ 0
A5
Text GLabel 4600 850  0    50   Input ~ 0
MOSI
Text GLabel 5450 850  2    50   Input ~ 0
MISO
Text GLabel 5450 950  2    50   Input ~ 0
SCK
Text GLabel 4600 1750 0    50   Input ~ 0
D2
Text GLabel 5450 1750 2    50   Input ~ 0
D4
Text GLabel 5450 1650 2    50   Input ~ 0
D3
Text Notes 3750 1700 0    50   ~ 0
shared with SW1
Text Notes 5700 1600 0    50   ~ 0
shared with SW2
Text GLabel 4600 1650 0    50   Input ~ 0
D12
Text GLabel 5450 1550 2    50   Input ~ 0
D9
Text Notes 3675 1400 0    50   ~ 0
exklsuive for Tech
Text Notes 3550 1600 0    50   ~ 0
shared with Error LED
Text Notes 3675 1500 0    50   ~ 0
exklsuive for Tech
Text Notes 5700 1500 0    50   ~ 0
exklsuive for Tech
Text Notes 5700 1400 0    50   ~ 0
exklsuive for Tech
Text Notes 3650 1200 0    50   ~ 0
exklsuive for Tech
Text Notes 3425 1100 0    50   ~ 0
shared with Tempsensor
Text Notes 5700 1100 0    50   ~ 0
shared with Bus monitoring
Text Notes 5700 1200 0    50   ~ 0
shared with LED Matrix
$Comp
L power:GND #PWR0110
U 1 1
P 4600 1250
F 0 "#PWR0110" H 4600 1000 50  0001 C CNN
F 1 "GND" V 4605 1122 50  0000 R CNN
F 2 "" H 4600 1250 50  0001 C CNN
F 3 "" H 4600 1250 50  0001 C CNN
	1    4600 1250
	0    1    1    0   
$EndComp
$Comp
L power:+3V3 #PWR0109
U 1 1
P 6800 950
F 0 "#PWR0109" H 6800 800 50  0001 C CNN
F 1 "+3V3" V 6800 1200 50  0000 C CNN
F 2 "" H 6800 950 50  0001 C CNN
F 3 "" H 6800 950 50  0001 C CNN
	1    6800 950 
	1    0    0    -1  
$EndComp
Text GLabel 4600 1050 0    50   Input ~ 0
A3
Text GLabel 5450 1050 2    50   Input ~ 0
A2
Text GLabel 4600 1550 0    50   Input ~ 0
D10
Text GLabel 5450 1450 2    50   Input ~ 0
D13
Text GLabel 4600 1450 0    50   Input ~ 0
D11
$Comp
L Connector_Generic:Conn_02x10_Odd_Even J2
U 1 1
P 4950 1250
F 0 "J2" H 5000 1867 50  0000 C CNN
F 1 "Conn_02x10_Odd_Even" H 5000 1776 50  0000 C CNN
F 2 "Connector_IDC:IDC-Header_2x10_P2.54mm_Vertical" H 4950 1250 50  0001 C CNN
F 3 "~" H 4950 1250 50  0001 C CNN
	1    4950 1250
	1    0    0    -1  
$EndComp
Text GLabel 4600 1150 0    50   Input ~ 0
A1
Text GLabel 5450 1150 2    50   Input ~ 0
A0
Text GLabel 5450 1350 2    50   Input ~ 0
SDA
Text GLabel 4600 1350 0    50   Input ~ 0
SCL
Wire Wire Line
	4600 850  4750 850 
Wire Wire Line
	4750 950  4600 950 
Wire Wire Line
	4600 1050 4750 1050
Wire Wire Line
	4750 1150 4600 1150
Wire Wire Line
	4600 1250 4750 1250
Wire Wire Line
	4750 1350 4600 1350
Wire Wire Line
	4600 1450 4750 1450
Wire Wire Line
	4750 1550 4600 1550
Wire Wire Line
	4600 1650 4750 1650
Wire Wire Line
	4750 1750 4600 1750
Wire Wire Line
	5250 850  5450 850 
Wire Wire Line
	5450 950  5250 950 
Wire Wire Line
	5250 1050 5450 1050
Wire Wire Line
	5450 1150 5250 1150
Wire Wire Line
	5250 1250 6650 1250
Wire Wire Line
	5450 1350 5250 1350
Wire Wire Line
	5250 1450 5450 1450
Wire Wire Line
	5450 1550 5250 1550
Wire Wire Line
	5250 1650 5450 1650
Wire Wire Line
	5450 1750 5250 1750
Wire Wire Line
	6800 1050 6800 950 
$Comp
L power:+5V #PWR0112
U 1 1
P 6800 1600
F 0 "#PWR0112" H 6800 1450 50  0001 C CNN
F 1 "+5V" H 6815 1773 50  0000 C CNN
F 2 "" H 6800 1600 50  0001 C CNN
F 3 "" H 6800 1600 50  0001 C CNN
	1    6800 1600
	-1   0    0    1   
$EndComp
Wire Wire Line
	6800 1450 6800 1600
Wire Wire Line
	1250 7050 1250 7350
Wire Wire Line
	1700 6950 1550 6950
Connection ~ 1550 6950
Wire Wire Line
	2000 7350 1250 7350
Connection ~ 1250 7350
Wire Wire Line
	1250 7350 1250 7700
Wire Wire Line
	6350 3300 6350 3550
Wire Wire Line
	5350 2900 5350 2800
Connection ~ 5350 2800
Wire Wire Line
	5350 2800 6050 2800
$EndSCHEMATC
